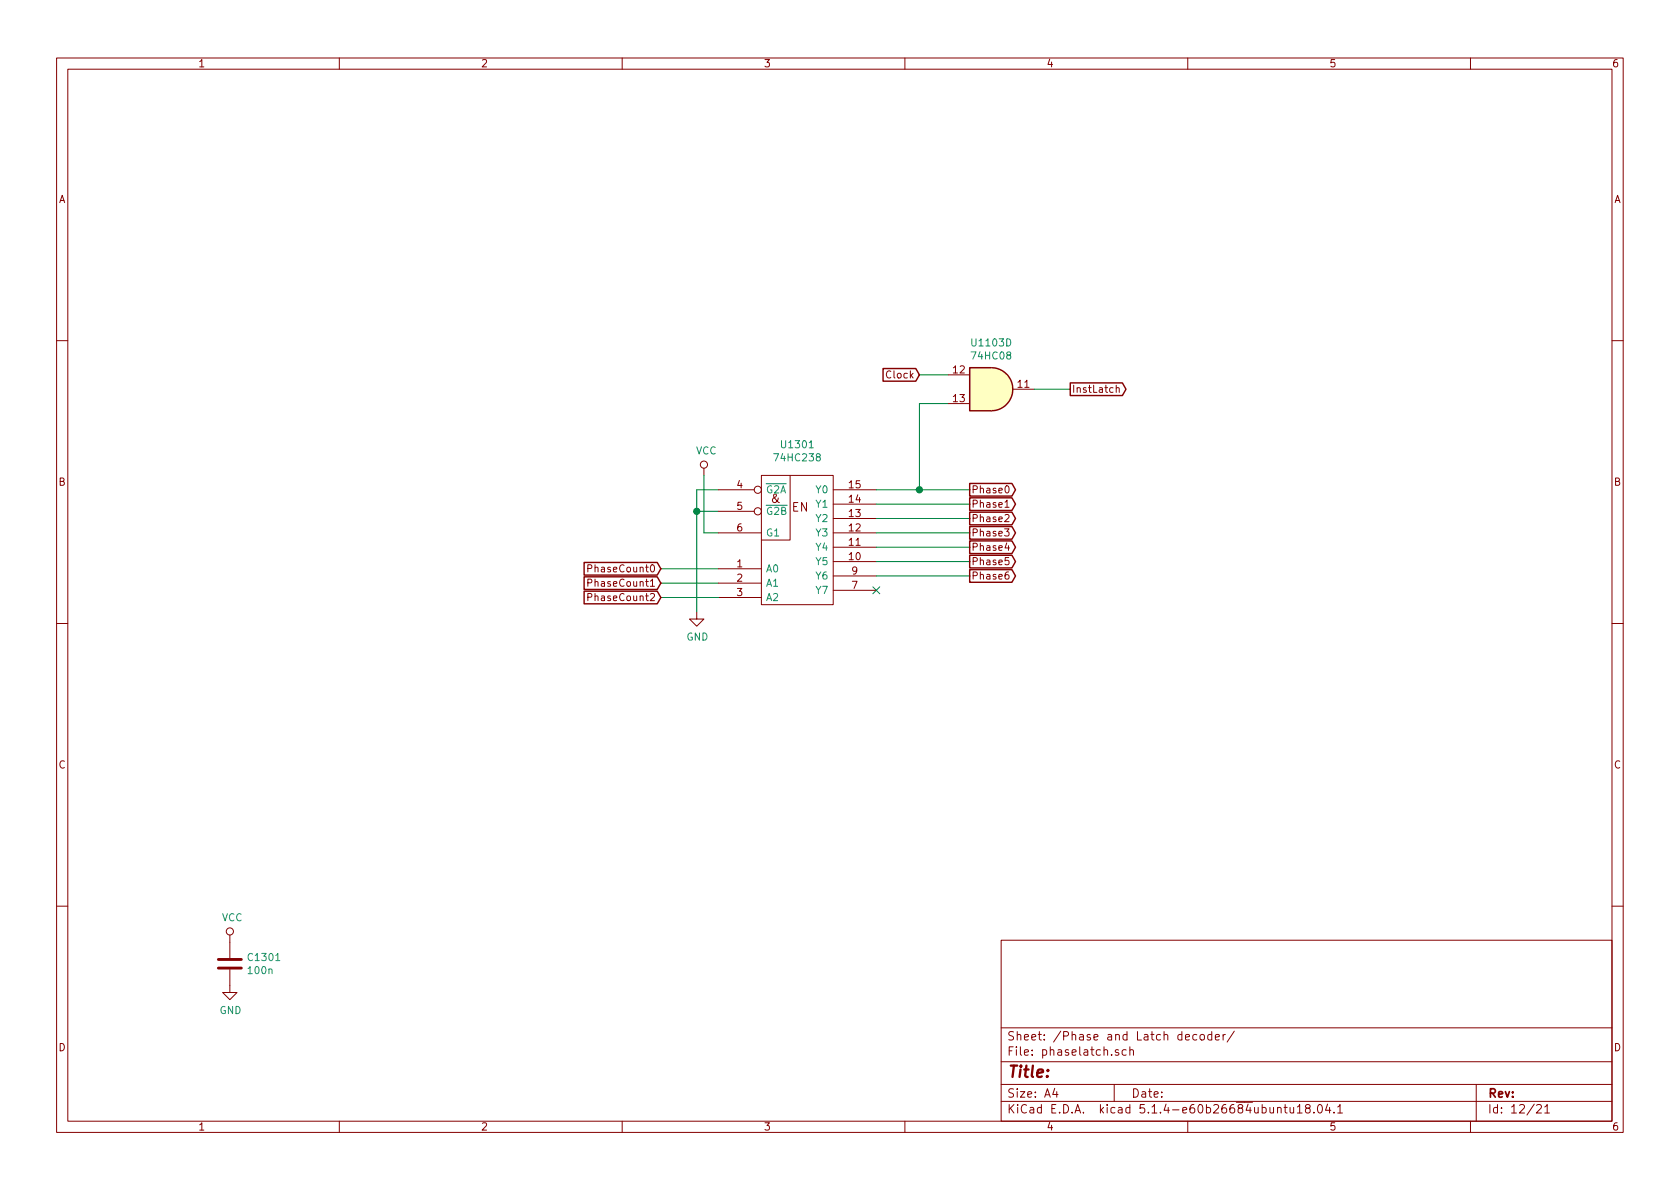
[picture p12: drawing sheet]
<svg xmlns="http://www.w3.org/2000/svg" width="297mm" height="210mm" viewBox="0 0 297 210" stroke-linecap="round" stroke-linejoin="round" font-family="sans-serif">
<g fill="none" stroke="#840000" stroke-width=".18">
<path d="M10 10.3h277v189.9h-277zM12 12.2h273v186.1h-273zM60 10.3v1.9M110 10.3v1.9M160 10.3v1.9M210 10.3v1.9M260 10.3v1.9M10 60.2h2M167.6 66.3h3.8M167.6 71.4h3.8M179.1 68.8h3.8M197.4 68.7l.1-.2 .3 .1 .1 .8"/>
<path d="M197.4 68.1v1.3M285 60.2h2M124.5 82.8v1.3M127 94.2h7.6M127 86.6h6.3M127 90.4h6.3M134.6 84.1h12.7v22.8h-12.7zM139.7 84.1v11.4h-5.1M147.3 99.3h7.6M147.3 96.8h7.6M147.3 94.2h7.6M147.3 91.7h7.6"/>
<path d="M147.3 89.1h7.6M147.3 86.6h7.6M177.6 93.5h.8l-.4 .5 .4 .1-.1 .6-.5 .1-.2-.1M177.7 88.8l.4-.4v1.3M177.7 91.1l.5-.1 .2 .3v.2l-.8 .7h.8M177.7 89.7h.7M177.8 86l.2-.1a.69 .69 0 0 1 .4 .6 .69 .69 0 0 1-.4 .7l-.3-.3v-.2zM178 96l-.3 .9h.8M178.3 96.5v.8M178.4 98.6h-.7v.6l.2-.1 .4 .1 .1 .5-.2 .2-.5-.2M10 110.3h2M103.9 105.6h.6l.1-.5-.2-.2h-.5v1.3"/>
<path d="M103.9 103.1l.6-.1 .1-.5-.2-.1h-.5v1.3M103.9 100.5h.6l.1-.5-.2-.1h-.5v1.2M123.2 108.2v1.3h1.3l-1.3 1.2-1.3-1.2h1.3M127 100.6h7.6M127 103.1h7.6M127 105.7h7.6M147.3 104.4h7.6M147.3 101.8h7.6M178.3 101.1l-.4 .1a.87 .87 0 0 0 0 1.2l.5-.1v-.6l-.5-.1-.2 .3M285 110.3h2M10 160.2h2M40.6 171.4v4.1h1.3l-1.3 1.3-1.2-1.3h1.2"/>
<path d="M40.6 165.3v4.1M177 166.3h108v32h-108zM285 160.2h2M60 198.3v1.9M110 198.3v1.9M160 198.3v1.9M177 194.8h108M177 191.8h108M177 187.8h108M177 181.8h108M186.5 192.5l-.4 1h1M186.8 193v1"/>
<path d="M197 191.8v3M197.8 185.7a.37 .37 0 0 0-.6 .1l.1 .2 .5 .2v.1l-.2 .3-.4-.1M199.1 185.7l-.4-.1-.3 .3 .1 .6 .2 .1 .4-.1M199.8 185.7a.37 .37 0 0 1 .6 .1v.8M199.8 185.1v1.5M210 198.3v1.9M211.6 183l-.4-.1-.3 .3 .1 .6 .2 .1 .4-.1M212.2 183.1l.3-.2 .4 .2v.7l-.2 .1-.5-.1zM214.2 183l-.4-.1-.3 .3 .2 .6h.5M214.2 182.4v1.5M214.9 183.4l.7-.1-.1-.3-.4-.1-.2 .2 .1 .7h.5M216.3 182.9v1"/>
<path d="M216.7 182.9l-.4 .2v.1M218.2 182.3l-1.2 2M225.9 196l.2-.2 .3 .1 .1 .9M227 195.8h.6M227.2 195.3v1.3l.4 .2M228.1 195.8l.1 .9 .3 .1 .2-.1M228.7 195.8v1M229.4 195.8l.4-.5v1.5M229.4 196.8h.8M231.1 196l-.3-.3 .1-.3a.48 .48 0 0 1 .7 .1l-.1 .4a.52 .52 0 0 0-.6 .2 .52 .52 0 0 0 0 .6l.5 .1 .2-.1v-.4l-.2-.3M232.3 196.7v.1M233.1 195.4l.2-.1a.8 .8 0 0 1 .5 .8 .8 .8 0 0 1-.5 .7 1 1 0 0 1-.2-1.4z"/>
<path d="M234.7 195.2l-.3 1.1h.9M235.1 195.8v1M235.9 196.7v.1M236.5 195.8l.4-.5v1.5M236.5 196.8h.9M260 198.3v1.9M261 191.8v6.5M271.7 195.5l.2-.2h.4l.2 .5-.9 1h.9M273.1 195.8l.5-.5v1.5M273.1 196.8h.9"/>
<circle cx="124.5" cy="82.2" r=".63"/>
<circle cx="134" cy="90.4" r=".63"/>
<circle cx="134" cy="86.6" r=".63"/>
<circle cx="40.6" cy="164.7" r=".63"/>
</g>
<g fill="#ffffc2" stroke="#ffffc2" stroke-width=".18">
<path d="M175.3 65a3.8 3.8 0 0 1 3.8 3.8 3.8 3.8 0 0 1-3.8 3.8z"/>
<path d="M171.4 65h3.9v7.6h-3.9z"/>
</g>
<g fill="none" stroke="#840000" stroke-width=".25">
<path d="M156.1 65.2h5.8l.7 1.1-.7 1.1h-5.8zM171.4 65h3.9a3.8 3.8 0 0 1 3.8 3.8 3.8 3.8 0 0 1-3.8 3.8h-3.9zM189.2 67.7h9.3l.6 1.1-.6 1.1h-9.3zM103.3 99.5h12.9l.6 1.1-.6 1.1h-12.9zM171.4 85.5h7.5l.7 1.1-.7 1.1h-7.5zM171.4 88h7.5l.7 1.1-.7 1.2h-7.5zM171.4 90.6h7.5l.7 1.1-.7 1.1h-7.5zM171.4 93.1h7.5l.7 1.1-.7 1.1h-7.5zM171.4 95.7h7.5l.7 1.1-.7 1.1h-7.5zM171.4 98.2h7.5l.7 1.1-.7 1.1h-7.5zM103.3 104.5h12.9l.6 1.2-.6 1.1h-12.9zM103.3 102h12.9l.6 1.1-.6 1.1h-12.9z"/>
<path d="M171.4 100.7h7.5l.7 1.1-.7 1.2h-7.5z"/>
</g>
<path d="M38.6 171.2h4.1M38.6 169.7h4.1" fill="none" stroke="#840000" stroke-width=".51"/>
<g fill="none" stroke="#008400" stroke-width=".18">
<path d="M162.6 66.3h5M167.6 71.4h-5v15.2M182.9 68.8h6.3M123.2 90.4h3.8M124.5 84.1v10.1h2.5M127 86.6h-3.8v21.6M154.9 94.2h16.5M154.9 86.6h16.5M154.9 89.1h16.5M154.9 91.7h16.5M154.9 96.8h16.5M154.9 99.3h16.5"/>
<path d="M116.8 105.7h10.2M116.8 100.6h10.2M116.8 103.1h10.2M154.9 101.8h16.5"/>
</g>
<g fill="#008400" stroke="#008400" stroke-width=".25">
<circle cx="162.6" cy="86.6" r=".51"/>
<circle cx="123.2" cy="90.4" r=".51"/>
</g>
<path d="M154.3 103.8l1.2 1.2M155.5 103.8l-1.2 1.2" fill="none" stroke="#000084" stroke-width=".18"/>
<text font-size="2.8" fill="#840000" x="178" y="190.5">Title:</text>
<text font-size="2.1" fill="#008484" x="136.4" y="88.9">&amp;</text>
<g font-size="2.1" fill="#840000">
<text x="140" y="90.5">EN</text>
<text x="178" y="184">Sheet: /Phase and Latch decoder/</text>
<text x="178" y="186.7">File: phaselatch.sch</text>
<text x="178" y="196.9">KiCad E.D.A. kicad 5.1.4-e60b26684ubuntu18.04.1</text>
<text x="178" y="194.1">Size: A4</text>
<text x="200" y="194.1">Date:</text>
<text x="263" y="194.1">Rev:</text>
<text x="263" y="196.9">Id: 12/21</text>
</g>
<g font-size="1.8" fill="#840000">
<text x="35" y="11.9">1</text>
<text x="85" y="11.9">2</text>
<text x="135" y="11.9">3</text>
<text x="185" y="11.9">4</text>
<text x="235" y="11.9">5</text>
<text x="285" y="11.9">6</text>
<text x="10.4" y="35.9">A</text>
<text x="285.4" y="35.9">A</text>
<text x="156.9" y="66.9">Clock</text>
<text x="168.6" y="66">12</text>
<text x="168.6" y="71.1">13</text>
<text x="180" y="68.6">11</text>
<text x="189.5" y="69.5">InstLatch</text>
<text x="10.4" y="85.9">B</text>
<text x="130.3" y="86.4">4</text>
<text x="150.2" y="88.9">14</text>
<text x="150.2" y="86.4">15</text>
<text x="171.7" y="87.2">Phase0</text>
<text x="171.7" y="89.8">Phase1</text>
<text x="285.4" y="85.9">B</text>
<text x="130.3" y="90.2">5</text>
<text x="130.3" y="94">6</text>
<text x="150.2" y="94">12</text>
<text x="150.2" y="91.4">13</text>
<text x="171.7" y="92.3">Phase2</text>
<text x="171.7" y="94.9">Phase3</text>
<text x="104.7" y="101.2">PhaseCount0</text>
<text x="130.3" y="100.3">1</text>
<text x="150.2" y="99.1">10</text>
<text x="150.2" y="96.5">11</text>
<text x="150.6" y="101.6">9</text>
<text x="171.7" y="97.4">Phase4</text>
<text x="171.7" y="99.9">Phase5</text>
<text x="104.7" y="106.3">PhaseCount2</text>
<text x="104.7" y="103.8">PhaseCount1</text>
<text x="130.3" y="102.9">2</text>
<text x="130.3" y="105.4">3</text>
<text x="150.6" y="104.1">7</text>
<text x="171.7" y="102.5">Phase6</text>
<text x="10.4" y="135.9">C</text>
<text x="285.4" y="135.9">C</text>
<text x="10.4" y="185.9">D</text>
<text x="285.4" y="185.9">D</text>
<text x="35" y="199.9">1</text>
<text x="85" y="199.9">2</text>
<text x="135" y="199.9">3</text>
<text x="185" y="199.9">4</text>
<text x="235" y="199.9">5</text>
<text x="285" y="199.9">6</text>
</g>
<g font-size="1.8" fill="#008484">
<text x="172" y="61.3">U1103D</text>
<text x="172" y="63.6">74HC08</text>
<text x="123" y="80.4">VCC</text>
<text x="137.2" y="81.6">74HC238</text>
<text x="138.4" y="79.3">U1301</text>
<text x="135.4" y="87.2">G2A</text>
<text x="144.4" y="89.8">Y1</text>
<text x="144.4" y="87.2">Y0</text>
<text x="135.4" y="91.1">G2B</text>
<text x="135.4" y="94.9">G1</text>
<text x="144.4" y="94.9">Y3</text>
<text x="144.4" y="92.3">Y2</text>
<text x="135.4" y="101.2">A0</text>
<text x="144.4" y="99.9">Y5</text>
<text x="144.4" y="97.4">Y4</text>
<text x="135.4" y="103.8">A1</text>
<text x="135.4" y="106.3">A2</text>
<text x="144.4" y="105">Y7</text>
<text x="144.4" y="102.5">Y6</text>
<text x="121.4" y="113.3">GND</text>
<text x="39.2" y="162.9">VCC</text>
<text x="44" y="172.3">100n</text>
<text x="44.1" y="169.9">C1301</text>
<text x="38.8" y="179.3">GND</text>
</g>
</svg>
